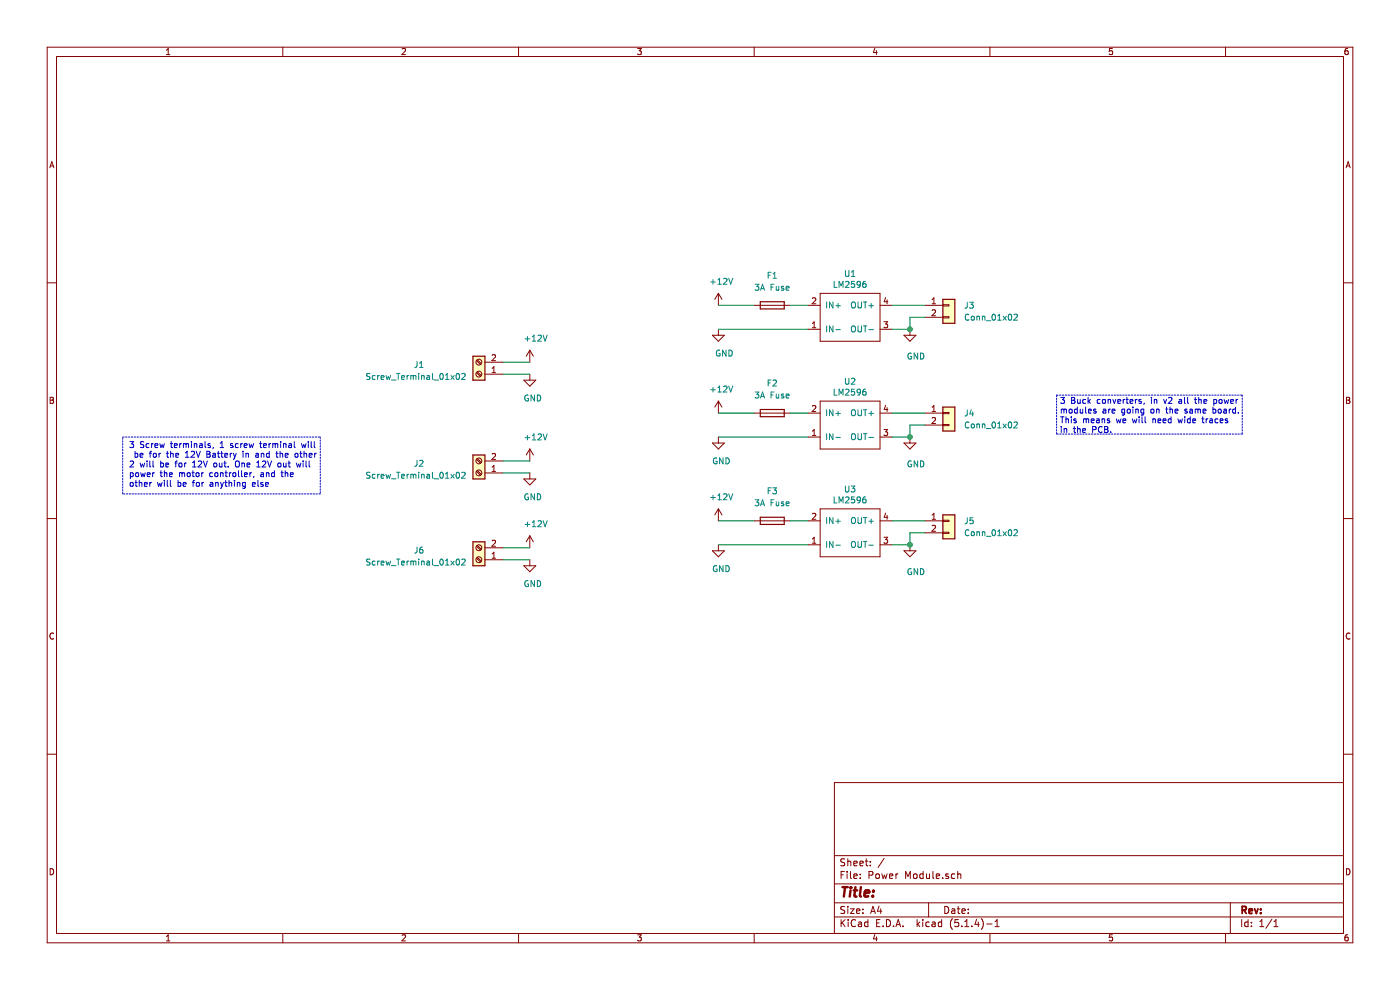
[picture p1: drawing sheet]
EESchema Schematic File Version 4
LIBS:Power Module-cache
EELAYER 30 0
EELAYER END
$Descr A4 11693 8268
encoding utf-8
Sheet 1 1
Title ""
Date ""
Rev ""
Comp ""
Comment1 ""
Comment2 ""
Comment3 ""
Comment4 ""
$EndDescr
$Comp
L SCR_KiCAD_Lib:LM2596 U1
U 1 1
P 7100 2300
F 0 "U1" H 7100 2315 50  0000 C CNN
F 1 "LM2596" H 7100 2224 50  0000 C CNN
F 2 "SCR_Parts_Library:LM2596" H 7100 2300 50  0001 C CNN
F 3 "" H 7100 2300 50  0001 C CNN
	1    7100 2300
	1    0    0    -1  
$EndComp
Wire Wire Line
	6600 2550 6750 2550
$Comp
L Device:Fuse F1
U 1 1
P 6450 2550
F 0 "F1" V 6200 2550 50  0000 C CNN
F 1 "3A Fuse" V 6300 2550 50  0000 C CNN
F 2 "64600001003:646-SERIESHOLDER" V 6380 2550 50  0001 C CNN
F 3 "~" H 6450 2550 50  0001 C CNN
	1    6450 2550
	0    1    1    0   
$EndComp
Wire Wire Line
	7450 2550 7725 2550
Wire Wire Line
	7450 2750 7600 2750
Wire Wire Line
	7600 2750 7600 2650
Wire Wire Line
	7600 2650 7725 2650
$Comp
L SCR_KiCAD_Lib:LM2596 U2
U 1 1
P 7100 3200
F 0 "U2" H 7100 3215 50  0000 C CNN
F 1 "LM2596" H 7100 3124 50  0000 C CNN
F 2 "SCR_Parts_Library:LM2596" H 7100 3200 50  0001 C CNN
F 3 "" H 7100 3200 50  0001 C CNN
	1    7100 3200
	1    0    0    -1  
$EndComp
Wire Wire Line
	6600 3450 6750 3450
Wire Wire Line
	6000 3450 6300 3450
$Comp
L Device:Fuse F2
U 1 1
P 6450 3450
F 0 "F2" V 6200 3450 50  0000 C CNN
F 1 "3A Fuse" V 6300 3450 50  0000 C CNN
F 2 "64600001003:646-SERIESHOLDER" V 6380 3450 50  0001 C CNN
F 3 "~" H 6450 3450 50  0001 C CNN
	1    6450 3450
	0    1    1    0   
$EndComp
Wire Wire Line
	7450 3450 7725 3450
Wire Wire Line
	7450 3650 7600 3650
Wire Wire Line
	7600 3650 7600 3550
Wire Wire Line
	7600 3550 7725 3550
$Comp
L SCR_KiCAD_Lib:LM2596 U3
U 1 1
P 7100 4100
F 0 "U3" H 7100 4115 50  0000 C CNN
F 1 "LM2596" H 7100 4024 50  0000 C CNN
F 2 "SCR_Parts_Library:LM2596" H 7100 4100 50  0001 C CNN
F 3 "" H 7100 4100 50  0001 C CNN
	1    7100 4100
	1    0    0    -1  
$EndComp
Wire Wire Line
	6600 4350 6750 4350
Wire Wire Line
	6000 4350 6300 4350
$Comp
L Device:Fuse F3
U 1 1
P 6450 4350
F 0 "F3" V 6200 4350 50  0000 C CNN
F 1 "3A Fuse" V 6300 4350 50  0000 C CNN
F 2 "64600001003:646-SERIESHOLDER" V 6380 4350 50  0001 C CNN
F 3 "~" H 6450 4350 50  0001 C CNN
	1    6450 4350
	0    1    1    0   
$EndComp
Wire Wire Line
	7450 4350 7725 4350
Wire Wire Line
	7450 4550 7600 4550
Wire Wire Line
	7600 4550 7600 4450
Wire Wire Line
	7600 4450 7725 4450
Wire Wire Line
	6000 2550 6300 2550
$Comp
L power:GND #PWR0103
U 1 1
P 6000 3650
F 0 "#PWR0103" H 6000 3400 50  0001 C CNN
F 1 "GND" H 6025 3450 50  0000 C CNN
F 2 "" H 6000 3650 50  0001 C CNN
F 3 "" H 6000 3650 50  0001 C CNN
	1    6000 3650
	1    0    0    -1  
$EndComp
$Comp
L power:GND #PWR0106
U 1 1
P 6000 4550
F 0 "#PWR0106" H 6000 4300 50  0001 C CNN
F 1 "GND" H 6025 4350 50  0000 C CNN
F 2 "" H 6000 4550 50  0001 C CNN
F 3 "" H 6000 4550 50  0001 C CNN
	1    6000 4550
	1    0    0    -1  
$EndComp
$Comp
L power:+12V #PWR0101
U 1 1
P 6000 2550
F 0 "#PWR0101" H 6000 2400 50  0001 C CNN
F 1 "+12V" H 6025 2750 50  0000 C CNN
F 2 "" H 6000 2550 50  0001 C CNN
F 3 "" H 6000 2550 50  0001 C CNN
	1    6000 2550
	1    0    0    -1  
$EndComp
$Comp
L power:+12V #PWR0102
U 1 1
P 6000 3450
F 0 "#PWR0102" H 6000 3300 50  0001 C CNN
F 1 "+12V" H 6025 3650 50  0000 C CNN
F 2 "" H 6000 3450 50  0001 C CNN
F 3 "" H 6000 3450 50  0001 C CNN
	1    6000 3450
	1    0    0    -1  
$EndComp
$Comp
L power:+12V #PWR0104
U 1 1
P 6000 4350
F 0 "#PWR0104" H 6000 4200 50  0001 C CNN
F 1 "+12V" H 6025 4550 50  0000 C CNN
F 2 "" H 6000 4350 50  0001 C CNN
F 3 "" H 6000 4350 50  0001 C CNN
	1    6000 4350
	1    0    0    -1  
$EndComp
$Comp
L Connector:Screw_Terminal_01x02 J1
U 1 1
P 4000 3125
F 0 "J1" H 4500 3050 50  0000 C CNN
F 1 "Screw_Terminal_01x02" H 4525 3150 50  0000 C CNN
F 2 "TerminalBlock_MetzConnect:TerminalBlock_MetzConnect_Type094_RT03502HBLU_1x02_P5.00mm_Horizontal" H 4000 3125 50  0001 C CNN
F 3 "~" H 4000 3125 50  0001 C CNN
	1    4000 3125
	-1   0    0    1   
$EndComp
$Comp
L power:+12V #PWR0105
U 1 1
P 4425 3025
F 0 "#PWR0105" H 4425 2875 50  0001 C CNN
F 1 "+12V" H 4475 3225 50  0000 C CNN
F 2 "" H 4425 3025 50  0001 C CNN
F 3 "" H 4425 3025 50  0001 C CNN
	1    4425 3025
	1    0    0    -1  
$EndComp
Wire Wire Line
	4200 3025 4425 3025
$Comp
L power:GND #PWR0107
U 1 1
P 4425 3125
F 0 "#PWR0107" H 4425 2875 50  0001 C CNN
F 1 "GND" H 4450 2925 50  0000 C CNN
F 2 "" H 4425 3125 50  0001 C CNN
F 3 "" H 4425 3125 50  0001 C CNN
	1    4425 3125
	1    0    0    -1  
$EndComp
Wire Wire Line
	4200 3125 4425 3125
$Comp
L power:GND #PWR0110
U 1 1
P 6000 2750
F 0 "#PWR0110" H 6000 2500 50  0001 C CNN
F 1 "GND" H 6050 2550 50  0000 C CNN
F 2 "" H 6000 2750 50  0001 C CNN
F 3 "" H 6000 2750 50  0001 C CNN
	1    6000 2750
	1    0    0    -1  
$EndComp
Wire Wire Line
	6000 2750 6750 2750
Wire Wire Line
	6000 3650 6750 3650
Wire Wire Line
	6000 4550 6750 4550
$Comp
L Connector_Generic:Conn_01x02 J3
U 1 1
P 7925 2550
F 0 "J3" H 8050 2550 50  0000 L CNN
F 1 "Conn_01x02" H 8050 2450 50  0000 L CNN
F 2 "Connector_JST:JST_EH_B2B-EH-A_1x02_P2.50mm_Vertical" H 7925 2550 50  0001 C CNN
F 3 "~" H 7925 2550 50  0001 C CNN
	1    7925 2550
	1    0    0    -1  
$EndComp
$Comp
L Connector_Generic:Conn_01x02 J4
U 1 1
P 7925 3450
F 0 "J4" H 8050 3450 50  0000 L CNN
F 1 "Conn_01x02" H 8050 3350 50  0000 L CNN
F 2 "Connector_JST:JST_EH_B2B-EH-A_1x02_P2.50mm_Vertical" H 7925 3450 50  0001 C CNN
F 3 "~" H 7925 3450 50  0001 C CNN
	1    7925 3450
	1    0    0    -1  
$EndComp
$Comp
L Connector_Generic:Conn_01x02 J5
U 1 1
P 7925 4350
F 0 "J5" H 8050 4350 50  0000 L CNN
F 1 "Conn_01x02" H 8050 4250 50  0000 L CNN
F 2 "Connector_JST:JST_EH_B2B-EH-A_1x02_P2.50mm_Vertical" H 7925 4350 50  0001 C CNN
F 3 "~" H 7925 4350 50  0001 C CNN
	1    7925 4350
	1    0    0    -1  
$EndComp
Wire Wire Line
	4200 3950 4425 3950
$Comp
L power:GND #PWR0109
U 1 1
P 4425 3950
F 0 "#PWR0109" H 4425 3700 50  0001 C CNN
F 1 "GND" H 4450 3750 50  0000 C CNN
F 2 "" H 4425 3950 50  0001 C CNN
F 3 "" H 4425 3950 50  0001 C CNN
	1    4425 3950
	1    0    0    -1  
$EndComp
Wire Wire Line
	4200 3850 4425 3850
$Comp
L power:+12V #PWR0108
U 1 1
P 4425 3850
F 0 "#PWR0108" H 4425 3700 50  0001 C CNN
F 1 "+12V" H 4475 4050 50  0000 C CNN
F 2 "" H 4425 3850 50  0001 C CNN
F 3 "" H 4425 3850 50  0001 C CNN
	1    4425 3850
	1    0    0    -1  
$EndComp
$Comp
L Connector:Screw_Terminal_01x02 J2
U 1 1
P 4000 3950
F 0 "J2" H 4500 3875 50  0000 C CNN
F 1 "Screw_Terminal_01x02" H 4525 3975 50  0000 C CNN
F 2 "TerminalBlock_MetzConnect:TerminalBlock_MetzConnect_Type094_RT03502HBLU_1x02_P5.00mm_Horizontal" H 4000 3950 50  0001 C CNN
F 3 "~" H 4000 3950 50  0001 C CNN
	1    4000 3950
	-1   0    0    1   
$EndComp
Wire Wire Line
	4200 4675 4425 4675
$Comp
L power:GND #PWR0111
U 1 1
P 4425 4675
F 0 "#PWR0111" H 4425 4425 50  0001 C CNN
F 1 "GND" H 4450 4475 50  0000 C CNN
F 2 "" H 4425 4675 50  0001 C CNN
F 3 "" H 4425 4675 50  0001 C CNN
	1    4425 4675
	1    0    0    -1  
$EndComp
Wire Wire Line
	4200 4575 4425 4575
$Comp
L power:+12V #PWR0112
U 1 1
P 4425 4575
F 0 "#PWR0112" H 4425 4425 50  0001 C CNN
F 1 "+12V" H 4475 4775 50  0000 C CNN
F 2 "" H 4425 4575 50  0001 C CNN
F 3 "" H 4425 4575 50  0001 C CNN
	1    4425 4575
	1    0    0    -1  
$EndComp
$Comp
L Connector:Screw_Terminal_01x02 J6
U 1 1
P 4000 4675
F 0 "J6" H 4500 4600 50  0000 C CNN
F 1 "Screw_Terminal_01x02" H 4525 4700 50  0000 C CNN
F 2 "TerminalBlock_MetzConnect:TerminalBlock_MetzConnect_Type094_RT03502HBLU_1x02_P5.00mm_Horizontal" H 4000 4675 50  0001 C CNN
F 3 "~" H 4000 4675 50  0001 C CNN
	1    4000 4675
	-1   0    0    1   
$EndComp
$Comp
L power:GND #PWR0113
U 1 1
P 7600 2750
F 0 "#PWR0113" H 7600 2500 50  0001 C CNN
F 1 "GND" H 7650 2525 50  0000 C CNN
F 2 "" H 7600 2750 50  0001 C CNN
F 3 "" H 7600 2750 50  0001 C CNN
	1    7600 2750
	1    0    0    -1  
$EndComp
Connection ~ 7600 2750
$Comp
L power:GND #PWR0114
U 1 1
P 7600 3650
F 0 "#PWR0114" H 7600 3400 50  0001 C CNN
F 1 "GND" H 7650 3425 50  0000 C CNN
F 2 "" H 7600 3650 50  0001 C CNN
F 3 "" H 7600 3650 50  0001 C CNN
	1    7600 3650
	1    0    0    -1  
$EndComp
Connection ~ 7600 3650
$Comp
L power:GND #PWR0115
U 1 1
P 7600 4550
F 0 "#PWR0115" H 7600 4300 50  0001 C CNN
F 1 "GND" H 7650 4325 50  0000 C CNN
F 2 "" H 7600 4550 50  0001 C CNN
F 3 "" H 7600 4550 50  0001 C CNN
	1    7600 4550
	1    0    0    -1  
$EndComp
Connection ~ 7600 4550
Text Notes 8850 3625 0    50   ~ 0
3 Buck converters, in v2 all the power \nmodules are going on the same board.\nThis means we will need wide traces \nin the PCB. 
Wire Notes Line
	8825 3300 10375 3300
Wire Notes Line
	10375 3300 10375 3625
Wire Notes Line
	10375 3625 8825 3625
Wire Notes Line
	8825 3300 8825 3625
Text Notes 1075 4075 0    50   ~ 0
3 Screw terminals, 1 screw terminal will\n be for the 12V Battery in and the other \n2 will be for 12V out. One 12V out will\npower the motor controller, and the \nother will be for anything else
Wire Notes Line
	2675 3650 2675 4125
Wire Notes Line
	2675 4125 1025 4125
Wire Notes Line
	1025 4125 1025 3650
Wire Notes Line
	1025 3650 2675 3650
$EndSCHEMATC
